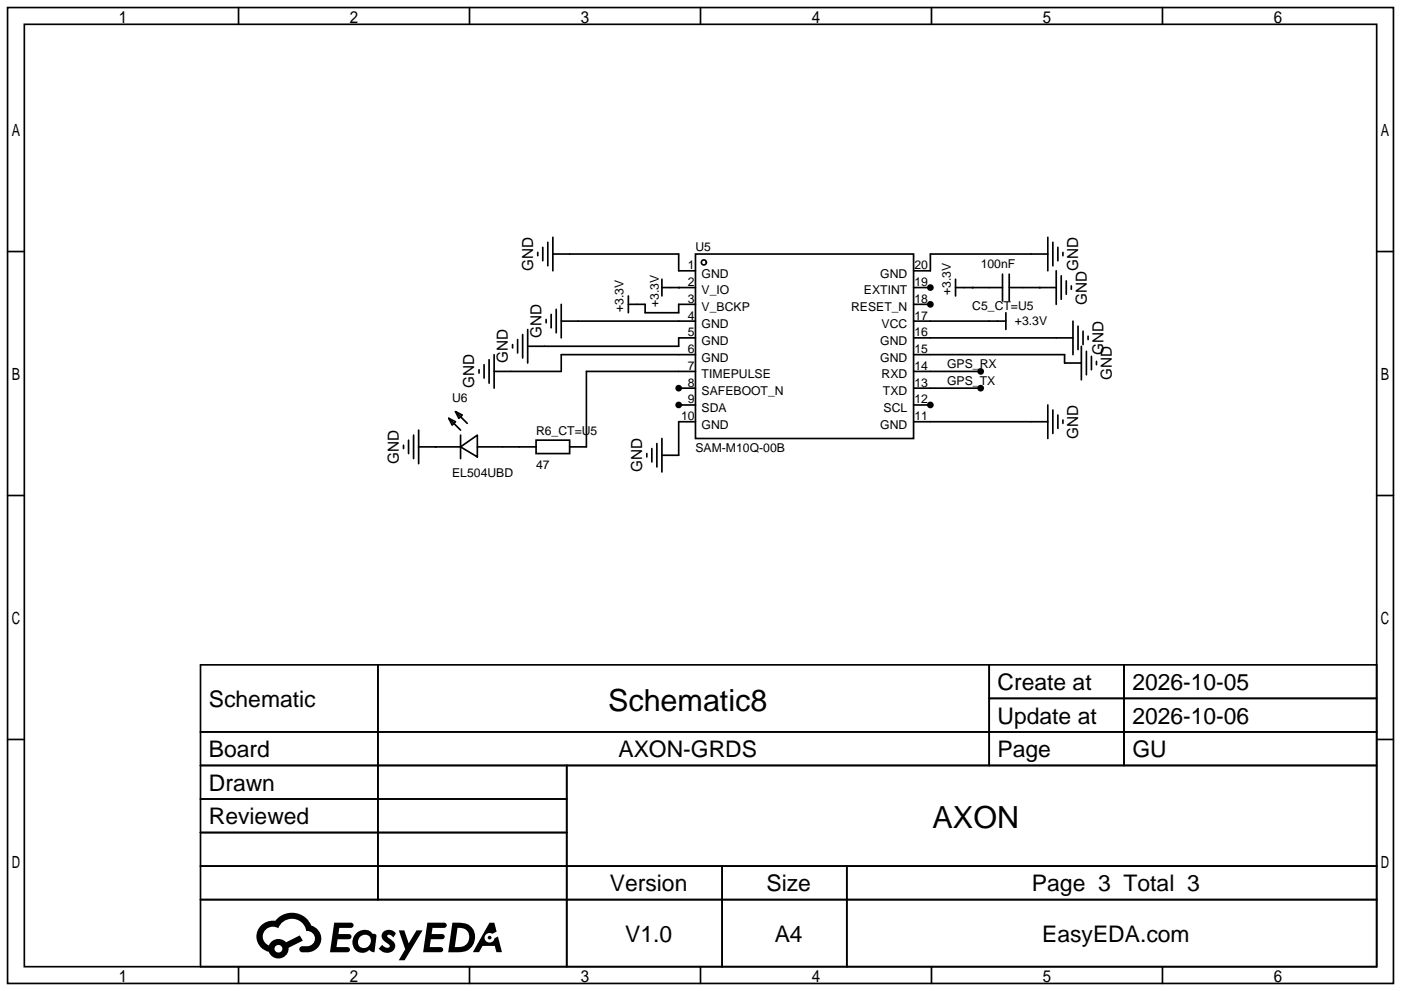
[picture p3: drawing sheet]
<svg xmlns="http://www.w3.org/2000/svg" width="212mm" height="150mm" viewBox="0 0 212 150" stroke-linecap="round" stroke-linejoin="round" font-family="sans-serif">
<g fill="none" stroke="#000" stroke-width=".25">
<path d="M1.1 1.1h209.8v147.9h-209.8zM3.7 3.7h204.7v142.7h-204.7zM36.1 1.1v2.6M71.1 1.1v2.6M106 1.1v2.6M141 1.1v2.6M176 1.1v2.6M1.1 38.1h2.6M81.4 38.2v.5M82.2 37.5v2M82.9 36.7v3.6M83.7 38.5h19v2.5h2.6"/>
<path d="M83.7 35.9v5.1M105.3 38.5h33v27.9h-33zM158.6 38.5h-17.8v2.5h-2.5M158.6 35.9v5.1M159.4 36.7v3.6M160.1 37.5v2M160.9 38.2v.5M208.4 38.1h2.5M72.5 56v.5M73.3 55.2v2.1M74 54.5v3.5M74.8 53.7v5.1"/>
<path d="M77.6 52.2v.5M78.4 51.4v2.1M79.1 50.7v3.5M79.9 49.9v5.1M82.7 48.4v.5M83.4 47.6v2.1M84.2 46.9v3.5M85 48.6h20.3M85 46.1v5.1M95.1 46.1h2.6v1.3h5v-1.3h2.6M95.1 44.8v2.6M100.2 43.6h5.1"/>
<path d="M100.2 42.3v2.5M102.7 43.6h.1M102.7 58.8h2.6M105.3 51.2h-2.6v1.3h-22.8M105.3 53.7h-20.3v2.6h-10.2M105.3 56.3h-16.5v11.4h-2.6M138.3 43.6h2.5M138.3 46.1h2.5M138.3 48.6h14M138.3 51.2h24.1M138.3 53.7h22.9v1.3h2.5M138.3 56.3h10.2"/>
<path d="M138.3 58.8h10.2M144.7 43.6h7.1M144.7 42.3v2.5M147.2 43.6h.1M151.8 41.5v4.1M152.3 47.4v2.5M152.8 43.6h7.1M152.8 41.5v4.1M157.4 43.6h.1M159.9 41v5.1M160.7 41.8v3.5M161.4 42.5v2.1"/>
<path d="M162.2 43.3v.5M162.4 48.6v5.1M163.2 49.4v3.6M163.7 52.5v5M164 50.2v2M164.5 53.2v3.6M164.7 50.9v.5M165.2 54v2M166 54.7v.5M1.1 75.1h2.6M61.1 67.4v.5M61.8 66.7v2"/>
<path d="M62.6 65.9v3.6M63.4 67.7h6.3M63.4 65.2v5M65.9 67.7h.1M67.9 63.4l1.1 .5-.5 .5zM67.9 63.4l1.8 1.8M69 62.4l1 .5-.5 .5zM69 62.4l1.7 1.7M69.7 67.7l2.6-1.8v3.3zM69.7 65.9v3.6M72.3 67.7h8.9M81.2 66.7h5v2h-5z"/>
<path d="M97.9 68.7v.5M98.7 67.9v2.1M99.4 67.2v3.5M100.2 66.4v5.1M102.7 61.3h2.6M105.3 63.9h-2.6v5.1h-2.5M138.3 61.3h2.5M138.3 63.9h20.3M158.6 61.3v5.1M159.4 62.1v3.6M160.1 62.9v2M160.9 63.6v.5"/>
<path d="M208.4 75.1h2.5M1.1 112h2.6M30.4 100.7h178v45.7h-178zM30.4 110.9h178M30.4 116h178M57.2 100.7v35.6M85.8 116v30.4M149.8 100.7v15.3M149.8 105.8h58.6M170.2 100.7v15.3M208.4 112h2.5M30.4 121h55.4"/>
<path d="M30.4 131.2h178M30.4 126.1h55.4M30.4 136.3h178M109.3 131.2v15.2M128.2 131.2v15.2M36.1 146.4v2.6M71.1 146.4v2.6M106 146.4v2.6M141 146.4v2.6M176 146.4v2.6"/>
<circle cx="106.6" cy="39.8" r=".38"/>
</g>
<g fill="#000">
<path d="M64.7 139.8h1.6a1.32 1.32 0 0 1 1.3 .2 .39 .39 0 0 1-.4 .6h-1.7l-.2 .9h1.7a.4 .4 0 0 1 .3 .4 .4 .4 0 0 1-.4 .4h-1.7l-.1 1.2h.8a1.23 1.23 0 0 1 1.1 .2 .39 .39 0 0 1-.3 .5h-2.6zM50.6 139.8h1.6a1.31 1.31 0 0 1 1.3 .2 .4 .4 0 0 1-.4 .6h-1.7l-.2 .9h1.7a.4 .4 0 0 1 .3 .4 .4 .4 0 0 1-.4 .4h-1.7l-.2 1.2h.9a1.23 1.23 0 0 1 1.1 .2 .39 .39 0 0 1-.3 .5h-2.6zM58.1 141.1a1.3 1.3 0 0 1 1.8 .3l-.4 .6a.54 .54 0 0 0-.9-.2l.1 .1a2.32 2.32 0 0 1 1.1 1.4 1.36 1.36 0 0 1-1.1 1 1.36 1.36 0 0 1-1.4-.6l.6-.6a.7 .7 0 0 0 1.1 .3l-.1-.3a2.4 2.4 0 0 1-1.1-1.3l.1-.5zM60.4 140.9h.8l.7 2 1.2-2h.9l-2.7 4.6h-.9l.9-1.7zM74.1 139.8h.7l.4 1.3-.7 .4a.75 .75 0 0 0-1.1 .3 .75 .75 0 0 0 .5 1 .75 .75 0 0 0 1-.7l.5-.2 .6 2.3h-.9l-.2-.9h-1.8l-.6 .9h-.9z"/>
<path d="M39.5 140.2a2.37 2.37 0 0 0 1.2 4 1.54 1.54 0 0 0 1.8 1 1.54 1.54 0 0 0 1.2-1.6l2.1-1.1-.4-.8-2.1 1a1.57 1.57 0 0 0-2.6 .5 1.5 1.5 0 0 1-.7-2.1 1.5 1.5 0 0 1 2.1-.5 2.23 2.23 0 0 1 2.3-1.4 2.23 2.23 0 0 1 2 1.8 1.16 1.16 0 0 1 1.3 1.1 1.16 1.16 0 0 1-1.1 1.2h-.7a.47 .47 0 0 0-.6 .4 .47 .47 0 0 0 .4 .6 2.26 2.26 0 0 0 2.9-2.6 2.12 2.12 0 0 0-1.5-1.5 3.2 3.2 0 0 0-5.4-.7h-.4a2.55 2.55 0 0 0-1.8 .7zM41.6 143.7a.58 .58 0 0 1 1.1 0 .58 .58 0 0 1-1.1 0z"/>
<path d="M53.9 141.4a1.62 1.62 0 0 0-.4 2.1 1.62 1.62 0 0 0 2.1 .7l.3-.3 .4 .3h.4l.3-2.4-.2-.3h-.1a.57 .57 0 0 1-.6-.4 1.73 1.73 0 0 0-2.2 .3zM54.5 141.9a.96 .96 0 0 1 1.5 0 .96 .96 0 0 1-.3 1.5 .95 .95 0 0 1-1.3-.1 .95 .95 0 0 1 .1-1.4z"/>
<path d="M68.5 139.8l-.6 4.4h1.4a2.27 2.27 0 0 0 2.5-1.6 2.27 2.27 0 0 0-1.3-2.7zM69.3 140.6a1.5 1.5 0 0 1 1.8 1.5 1.5 1.5 0 0 1-2 1.4h-.3z"/>
<circle cx="102.7" cy="58.8" r=".51"/>
<circle cx="140.8" cy="46.1" r=".51"/>
<circle cx="140.8" cy="43.6" r=".51"/>
<circle cx="148.5" cy="58.8" r=".51"/>
<circle cx="148.5" cy="56.3" r=".51"/>
<circle cx="102.7" cy="61.3" r=".51"/>
<circle cx="140.8" cy="61.3" r=".51"/>
<circle cx="74.1" cy="142" r=".28"/>
</g>
<g font-size="4.6">
<text x="92.1" y="107.6">Schematic8</text>
<text x="141.2" y="125.4">AXON</text>
</g>
<g font-size="3.5">
<text x="31.6" y="107.1">Schematic</text>
<text x="151" y="104.5">Create at</text>
<text x="171.4" y="104.5">2026-10-05</text>
<text x="151" y="109.6">Update at</text>
<text x="171.4" y="109.6">2026-10-06</text>
<text x="31.6" y="114.7">Board</text>
<text x="31.6" y="119.8">Drawn</text>
<text x="93.6" y="114.7">AXON-GRDS</text>
<text x="151" y="114.7">Page</text>
<text x="171.4" y="114.7">GU</text>
<text x="31.6" y="124.8">Reviewed</text>
<text x="92.3" y="135">Version</text>
<text x="116" y="135">Size</text>
<text x="156.2" y="135">Page 3 Total 3</text>
<text x="94.6" y="142.6">V1.0</text>
<text x="117.3" y="142.6">A4</text>
<text x="157.8" y="142.6">EasyEDA.com</text>
</g>
<g font-size="2.3">
<text x="80.7" y="41" transform="rotate(-90 80.7 41)">GND</text>
<text x="163.2" y="41" transform="rotate(-90 163.2 41)">GND</text>
<text x="164.5" y="46.1" transform="rotate(-90 164.5 46.1)">GND</text>
<text x="82" y="51.2" transform="rotate(-90 82 51.2)">GND</text>
<text x="167.1" y="53.7" transform="rotate(-90 167.1 53.7)">GND</text>
<text x="71.8" y="58.8" transform="rotate(-90 71.8 58.8)">GND</text>
<text x="76.9" y="55" transform="rotate(-90 76.9 55)">GND</text>
<text x="168.3" y="57.6" transform="rotate(-90 168.3 57.6)">GND</text>
<text x="60.4" y="70.3" transform="rotate(-90 60.4 70.3)">GND</text>
<text x="97.2" y="71.5" transform="rotate(-90 97.2 71.5)">GND</text>
<text x="163.2" y="66.4" transform="rotate(-90 163.2 66.4)">GND</text>
</g>
<g font-size="1.8">
<text x="104.1" y="40.8">1</text>
<text x="105.3" y="38">U5</text>
<text x="138.4" y="40.8">20</text>
<text x="148.5" y="40.6">100nF</text>
<text x="94.4" y="47.3" transform="rotate(-90 94.4 47.3)">+3.3V</text>
<text x="99.7" y="46.5" transform="rotate(-90 99.7 46.5)">+3.3V</text>
<text x="104.1" y="43.3">2</text>
<text x="104.1" y="45.9">3</text>
<text x="106.2" y="42.1">GND</text>
<text x="106.2" y="44.6">V_IO</text>
<text x="106.2" y="47.1">V_BCKP</text>
<text x="128.8" y="47.1">RESET_N</text>
<text x="130.8" y="44.6">EXTINT</text>
<text x="133.3" y="42.1">GND</text>
<text x="138.4" y="45.9">18</text>
<text x="138.4" y="43.3">19</text>
<text x="143.9" y="44.7" transform="rotate(-90 143.9 44.7)">+3.3V</text>
<text x="147.2" y="46.9">C5_CT=U5</text>
<text x="104.1" y="48.4">4</text>
<text x="104.1" y="51">5</text>
<text x="104.1" y="53.5">6</text>
<text x="106.2" y="49.7">GND</text>
<text x="106.2" y="52.2">GND</text>
<text x="133.3" y="52.2">GND</text>
<text x="133.5" y="49.7">VCC</text>
<text x="138.4" y="53.5">15</text>
<text x="138.4" y="51">16</text>
<text x="138.4" y="48.4">17</text>
<text x="153.6" y="49.2">+3.3V</text>
<text x="104.1" y="56">7</text>
<text x="104.1" y="58.6">8</text>
<text x="106.2" y="54.8">GND</text>
<text x="106.2" y="57.3">TIMEPULSE</text>
<text x="106.2" y="59.8">SAFEBOOT_N</text>
<text x="133.3" y="54.8">GND</text>
<text x="133.5" y="57.3">RXD</text>
<text x="133.7" y="59.8">TXD</text>
<text x="138.4" y="58.6">13</text>
<text x="138.4" y="56">14</text>
<text x="143.4" y="55.8">GPS_RX</text>
<text x="143.4" y="58.3">GPS_TX</text>
<text x="68.5" y="60.9">U6</text>
<text x="81.2" y="66">R6_CT=U5</text>
<text x="103.1" y="63.7">10</text>
<text x="104.1" y="61.1">9</text>
<text x="106.2" y="62.4">SDA</text>
<text x="106.2" y="64.9">GND</text>
<text x="133.3" y="64.9">GND</text>
<text x="133.8" y="62.4">SCL</text>
<text x="138.4" y="63.7">11</text>
<text x="138.4" y="61.1">12</text>
<text x="81.2" y="71">47</text>
<text x="105.3" y="68.5">SAM-M10Q-00B</text>
<text x="68.5" y="72.3">EL504UBD</text>
</g>
</svg>
